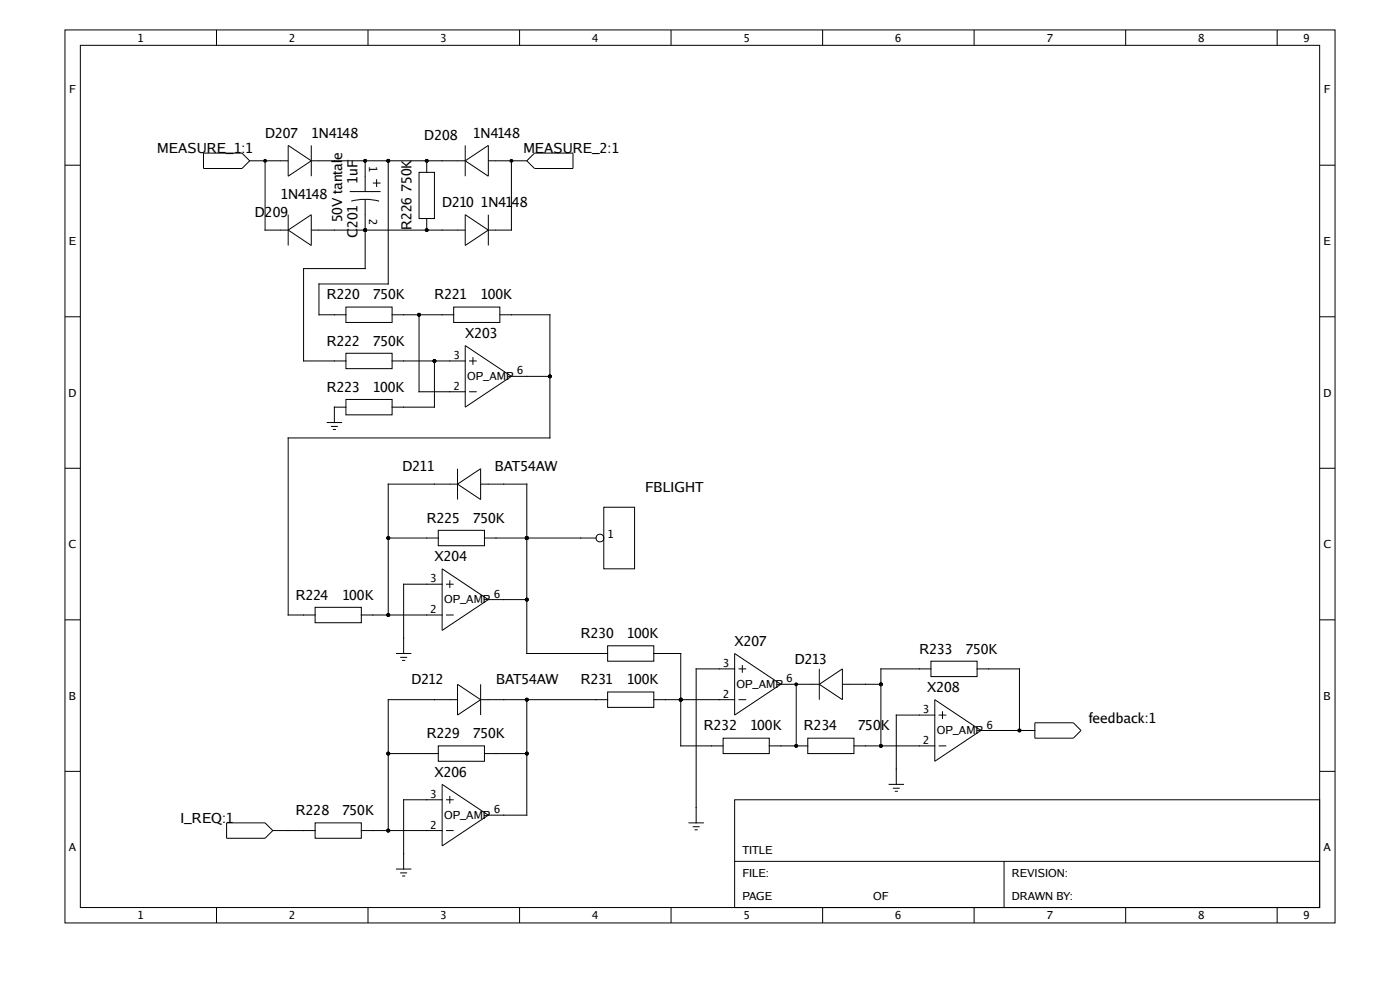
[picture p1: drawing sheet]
<svg xmlns="http://www.w3.org/2000/svg" width="297mm" height="210mm" viewBox="0 0 297 210" stroke-linecap="round" stroke-linejoin="round" font-family="sans-serif">
<g fill="none" stroke="#000" stroke-width=".21">
<path d="M13.8 6.3h269.4v189.5h-269.4zM17 9.6h263v182.9h-263zM45.9 6.3v3.3M78.1 6.3v3.3M110.2 6.3v3.3M142.4 6.3v3.3M174.5 6.3v3.3M206.7 6.3v3.3M238.8 6.3v3.3M270.9 6.3v3.3M13.8 35h3.2M43.2 32.5h8.1l1.7 1.6-1.7 1.6h-8.1z"/>
<path d="M53 34.1h8.1M56.2 34.1v14.7h4.9M61.1 30.8l4.9 3.3-4.9 3.3zM66 30.8v6.6M66 34.1h32.7M77.5 34.1v6.5M79.1 38.8h1.6M79.9 38v1.7M82.4 34.1v26.1h-14.7v6.6h5.7M88.9 36.6h3.3v9.8h-3.3zM90.5 34.1v2.5M98.7 34.1l4.9-3.3v6.6z"/>
<path d="M98.7 30.8v6.6M103.6 34.1h8.2M108.5 34.1v14.7h-4.9M111.8 34.1l1.6-1.6h8.2v3.2h-8.2zM280 35h3.2M61.1 45.5v6.6M61.1 48.8l4.9-3.3v6.6zM66 48.8h32.7M74.2 40.6h6.5M74.5 42.7a11.4 11.4 0 0 1 5.9 0M77.5 42.3v14.7h-13.1v19.6h9M90.5 46.4v2.4"/>
<path d="M98.7 45.5l4.9 3.3-4.9 3.3zM103.6 45.5v6.6M13.8 67.2h3.2M73.4 74.9h9.8v3.3h-9.8zM73.4 65.1h9.8v3.3h-9.8zM83.2 66.8h13M83.2 76.6h15.5M88.9 66.8v16.3h9.8M92.2 76.6v9.8h-9M96.2 65.1h9.8v3.3h-9.8zM98.7 73.3l9.8 6.5-9.8 6.6zM99.5 76.6h1.6"/>
<path d="M100.3 75.8v1.6M106 66.8h10.7v26.1h-55.6v37.6h5.8M108.5 79.8h8.2M280 67.2h3.2M13.8 99.3h3.2M69.3 89.6h3.3M70.2 90.4h1.5M70.6 91.1h.7M73.4 84.7h9.8v3.3h-9.8zM73.4 86.4h-2.5v3.2M97.1 99.4v6.6M99.5 83.1h1.6"/>
<path d="M280 99.3h3.2M82.4 114.1h10.6M93 112.5h9.8v3.3h-9.8zM97.1 102.7h-14.7v27.8M97.1 102.7l4.9-3.3v6.6zM102 102.7h9.8v35.9h17.1M102.8 114.1h23.7M128.1 107.6h6.5v13.1h-6.5zM13.8 131.5h3.2M66.9 128.8h9.7v3.3h-9.7zM76.6 130.5h17.2M84 138.6h3.3"/>
<path d="M84.9 139.4h1.5M93.8 123.9h-8.2v14.7M93.8 120.7l9.8 6.5-9.8 6.5zM94.6 130.5h1.6M94.6 123.9h1.6M95.4 123.1v1.6M103.6 127.2h8.2M128.9 137h9.8v3.3h-9.8zM138.7 138.6h5.7v19.6h9M155.8 138.6l9.8 6.6-9.8 6.5zM280 131.5h3.2M82.4 159.9h10.6"/>
<path d="M85.3 140.1h.7M93 158.2h9.8v3.3h-9.8zM97.1 148.4h-14.7v27.8M97.1 145.2l4.9 3.2-4.9 3.3zM102 145.2v6.5M102 148.4h26.9M102.8 159.9h9M111.8 148.4v24.5h-8.2M128.9 146.8h9.8v3.3h-9.8zM138.7 148.4h17.1M153.4 156.6h9.8v3.3h-9.8zM155.8 141.9h-8.1v32.6"/>
<path d="M156.7 148.4h1.6M156.7 141.9h1.6M157.5 141.1v1.6M163.2 158.2h8.2M165.6 145.2h8.2M168.9 145.2v13M171.4 156.6h9.8v3.3h-9.8zM173.8 145.2l4.9-3.3v6.5zM173.8 141.9v6.5M178.7 145.2h8.2M181.2 158.2h17.1M197.5 140.3h9.8v3.2h-9.8z"/>
<path d="M197.5 141.9h-10.6v16.3M198.3 151.7h-8.2v14.7M198.3 148.4l9.8 6.6-9.8 6.5zM199.1 158.2h1.7M199.1 151.7h1.7M199.9 150.9v1.6M207.3 141.9h9v13.1M208.1 155h11.4M219.5 153.3h8.2l1.6 1.7-1.6 1.6h-8.2zM13.8 163.6h3.2M48.1 174.5h8.1l1.7 1.7-1.7 1.6h-8.1zM57.9 176.2h9"/>
<path d="M66.9 174.5h9.7v3.3h-9.7zM76.6 176.2h17.2M93.8 166.4l9.8 6.5-9.8 6.5zM93.8 169.6h-8.2v14.7M94.6 176.2h1.6M94.6 169.6h1.6M95.4 168.8v1.7M146 174.5h3.3M146.9 175.4h1.5M147.4 176h.6M155.8 169.6h124.2v22.9h-124.2zM188.5 166.4h3.3"/>
<path d="M189.4 167.2h1.5M189.8 167.9h.7M280 163.6h3.2M45.9 192.5v3.3M78.1 192.5v3.3M84 184.3h3.3M84.9 185.2h1.5M85.3 185.8h.7M110.2 192.5v3.3M142.4 192.5v3.3M155.8 182.7h124.2M174.5 192.5v3.3"/>
<path d="M206.7 192.5v3.3M213 182.7v9.8M238.8 192.5v3.3M270.9 192.5v3.3"/>
<circle cx="127.3" cy="114.1" r=".82"/>
</g>
<g fill="#000">
<circle cx="56.2" cy="34.1" r=".41"/>
<circle cx="77.5" cy="34.1" r=".41"/>
<circle cx="82.4" cy="34.1" r=".41"/>
<circle cx="90.5" cy="34.1" r=".41"/>
<circle cx="108.5" cy="34.1" r=".41"/>
<circle cx="77.5" cy="48.8" r=".41"/>
<circle cx="90.5" cy="48.8" r=".41"/>
<circle cx="88.9" cy="66.8" r=".41"/>
<circle cx="92.2" cy="76.6" r=".41"/>
<circle cx="116.7" cy="79.8" r=".41"/>
<circle cx="82.4" cy="114.1" r=".41"/>
<circle cx="111.8" cy="114.1" r=".41"/>
<circle cx="82.4" cy="130.5" r=".41"/>
<circle cx="111.8" cy="127.2" r=".41"/>
<circle cx="82.4" cy="159.9" r=".41"/>
<circle cx="111.8" cy="159.9" r=".41"/>
<circle cx="111.8" cy="148.4" r=".41"/>
<circle cx="144.4" cy="148.4" r=".41"/>
<circle cx="168.9" cy="145.2" r=".41"/>
<circle cx="168.9" cy="158.2" r=".41"/>
<circle cx="186.9" cy="145.2" r=".41"/>
<circle cx="186.9" cy="158.2" r=".41"/>
<circle cx="216.3" cy="155" r=".41"/>
<circle cx="82.4" cy="176.2" r=".41"/>
</g>
<g font-size="2.9">
<text x="56.2" y="29.2">D207</text>
<text x="66" y="29.2">1N4148</text>
<text x="90" y="29.8">D208</text>
<text x="100.3" y="29.2">1N4148</text>
<text x="33.4" y="32.5">MEASURE_1:1</text>
<text x="111" y="32.5">MEASURE_2:1</text>
<text x="75.8" y="39" transform="rotate(-90 75.8 39)">1uF</text>
<text x="54.1" y="46.1">D209</text>
<text x="59.5" y="42.3">1N4148</text>
<text x="72.6" y="47.2" transform="rotate(-90 72.6 47.2)">50V tantale</text>
<text x="93.8" y="43.9">D210 1N4148</text>
<text x="75.8" y="50.4" transform="rotate(-90 75.8 50.4)">C201</text>
<text x="87.3" y="48.8" transform="rotate(-90 87.3 48.8)">R226 750K</text>
<text x="69.3" y="63.5">R220</text>
<text x="79.1" y="63.5">750K</text>
<text x="92.2" y="63.5">R221</text>
<text x="102" y="63.5">100K</text>
<text x="98.7" y="71.7">X203</text>
<text x="69.3" y="73.3">R222</text>
<text x="79.1" y="73.3">750K</text>
<text x="69.3" y="83.1">R223</text>
<text x="79.1" y="83.1">100K</text>
<text x="85.4" y="100">D211</text>
<text x="105" y="99.9">BAT54AW</text>
<text x="136.9" y="104.3">FBLIGHT</text>
<text x="90.5" y="110.9">R225</text>
<text x="100.3" y="110.9">750K</text>
<text x="92.2" y="119">X204</text>
<text x="62.8" y="127.2">R224</text>
<text x="72.6" y="127.2">100K</text>
<text x="123.2" y="135.4">R230</text>
<text x="133" y="135.4">100K</text>
<text x="155.8" y="137">X207</text>
<text x="168.6" y="140.8">D213</text>
<text x="195" y="138.6">R233</text>
<text x="204.8" y="138.6">750K</text>
<text x="87.3" y="145.2">D212</text>
<text x="105.2" y="145.2">BAT54AW</text>
<text x="123.2" y="145.2">R231</text>
<text x="133" y="145.2">100K</text>
<text x="196.7" y="146.8">X208</text>
<text x="149.3" y="155">R232</text>
<text x="159.1" y="155">100K</text>
<text x="170.5" y="155">R234</text>
<text x="182" y="155">750K</text>
<text x="231" y="153.3">feedback:1</text>
<text x="90.5" y="156.6">R229</text>
<text x="100.3" y="156.6">750K</text>
<text x="92.2" y="164.7">X206</text>
<text x="62.8" y="172.9">R228</text>
<text x="72.6" y="172.9">750K</text>
<text x="38.3" y="174.5">I_REQ:1</text>
</g>
<g font-size="2.4">
<text x="29.2" y="8.9">1</text>
<text x="61.3" y="8.9">2</text>
<text x="93.5" y="8.8">3</text>
<text x="125.6" y="8.8">4</text>
<text x="157.8" y="8.8">5</text>
<text x="189.9" y="8.8">6</text>
<text x="222.1" y="8.8">7</text>
<text x="254.2" y="8.8">8</text>
<text x="276.6" y="8.8">9</text>
<text x="14.7" y="19.8">F</text>
<text x="280.9" y="19.8">F</text>
<text x="78.3" y="35.2" transform="rotate(90 78.3 35.2)">1</text>
<text x="78.3" y="46.4" transform="rotate(90 78.3 46.4)">2</text>
<text x="14.6" y="52">E</text>
<text x="280.8" y="52">E</text>
<text x="96.2" y="76.2">3</text>
<text x="96.2" y="82.7">2</text>
<text x="99.1" y="80.7">OP_AMP</text>
<text x="109.7" y="79.4">6</text>
<text x="14.6" y="84.1">D</text>
<text x="280.7" y="84.1">D</text>
<text x="14.6" y="116.3">C</text>
<text x="128.9" y="114.1">1</text>
<text x="280.7" y="116.3">C</text>
<text x="91.3" y="123.5">3</text>
<text x="91.3" y="130">2</text>
<text x="94.2" y="128">OP_AMP</text>
<text x="104.8" y="126.8">6</text>
<text x="153.4" y="141.5">3</text>
<text x="14.6" y="148.4">B</text>
<text x="153.4" y="148">2</text>
<text x="156.3" y="146">OP_AMP</text>
<text x="166.9" y="144.7">6</text>
<text x="280.8" y="148.4">B</text>
<text x="195.9" y="151.3">3</text>
<text x="198.7" y="155.8">OP_AMP</text>
<text x="209.3" y="154.5">6</text>
<text x="195.9" y="157.8">2</text>
<text x="91.3" y="169.2">3</text>
<text x="94.2" y="173.7">OP_AMP</text>
<text x="104.8" y="172.5">6</text>
<text x="91.3" y="175.8">2</text>
<text x="14.6" y="180.6">A</text>
<text x="157.5" y="186">FILE:</text>
<text x="157.5" y="181.1">TITLE</text>
<text x="214.6" y="186">REVISION:</text>
<text x="280.8" y="180.6">A</text>
<text x="157.5" y="190.9">PAGE</text>
<text x="185.2" y="190.9">OF</text>
<text x="214.6" y="190.9">DRAWN BY:</text>
<text x="29.2" y="195">1</text>
<text x="61.3" y="195">2</text>
<text x="93.5" y="195">3</text>
<text x="125.6" y="195">4</text>
<text x="157.8" y="195">5</text>
<text x="189.9" y="195">6</text>
<text x="222.1" y="195">7</text>
<text x="254.2" y="195">8</text>
<text x="276.6" y="195">9</text>
</g>
</svg>
